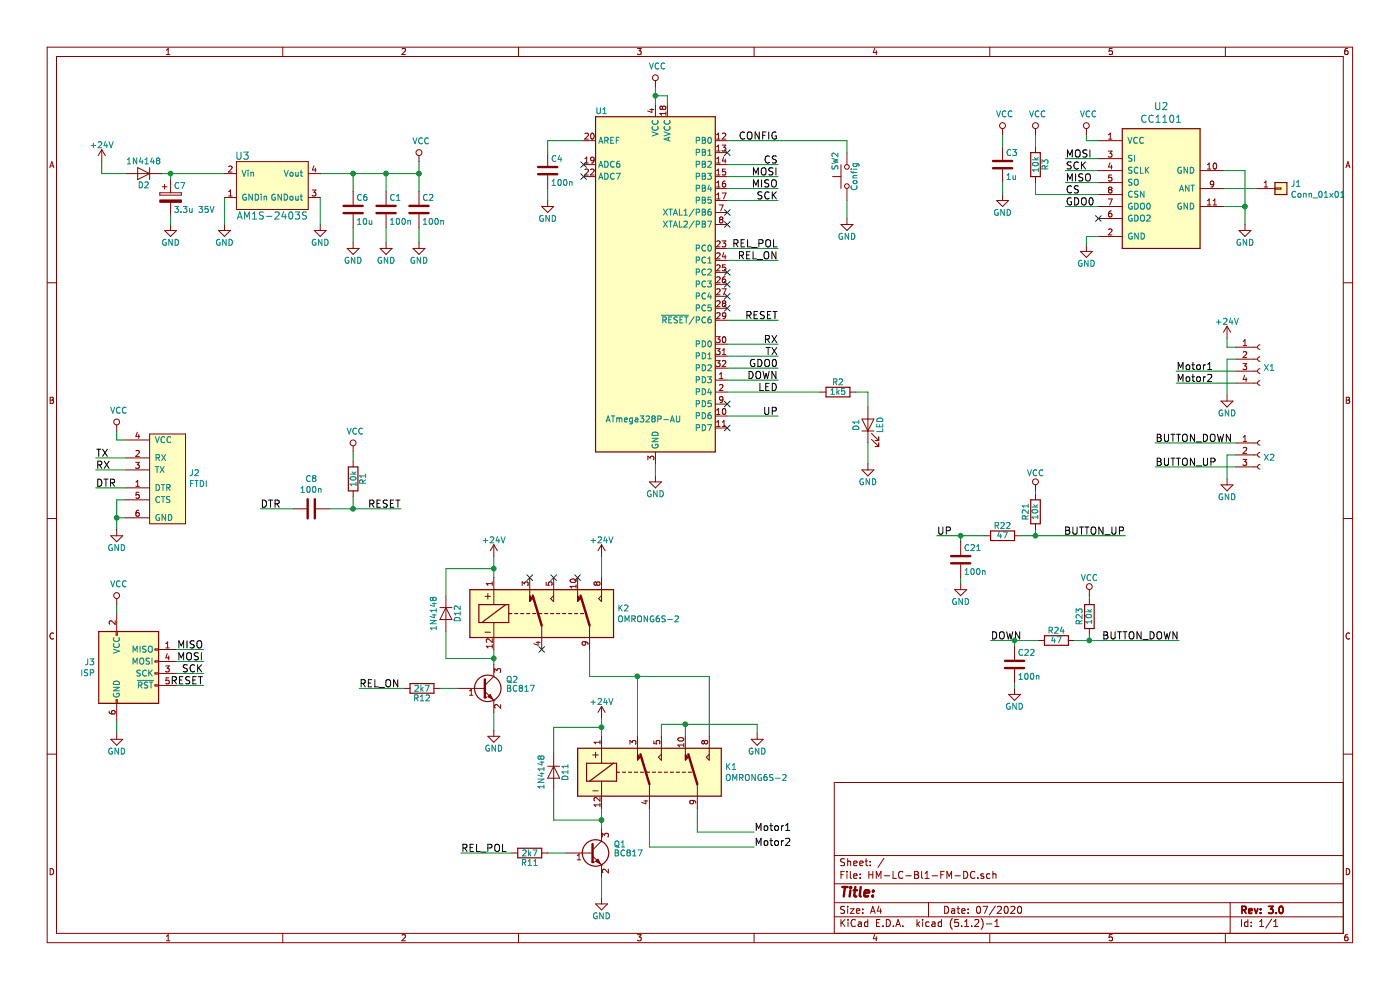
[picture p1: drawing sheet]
EESchema Schematic File Version 4
LIBS:HM-LC-Bl1-FM-DC-cache
EELAYER 29 0
EELAYER END
$Descr A4 11693 8268
encoding utf-8
Sheet 1 1
Title ""
Date "07/2020"
Rev "3.0"
Comp ""
Comment1 ""
Comment2 ""
Comment3 ""
Comment4 ""
$EndDescr
$Comp
L Device:LED D1
U 1 1
P 7250 3550
F 0 "D1" H 7250 3650 50  0000 C CNN
F 1 "LED" H 7250 3450 50  0000 C CNN
F 2 "LEDs:LED_0805_HandSoldering" H 7250 3550 50  0001 C CNN
F 3 "" H 7250 3550 50  0001 C CNN
F 4 "C2297" H 7250 3550 50  0001 C CNN "LCSC"
	1    7250 3550
	0    -1   -1   0   
$EndComp
$Comp
L HM-LC-Bl1-FM-DC-rescue:SW_Push SW2
U 1 1
P 7075 1475
F 0 "SW2" H 7125 1575 50  0000 L CNN
F 1 "Config" H 7075 1415 50  0000 C CNN
F 2 "Buttons_Switches_SMD:SW_SPST_EVQPE1" H 7075 1675 50  0001 C CNN
F 3 "" H 7075 1675 50  0001 C CNN
F 4 "C318938" H 7075 1475 50  0001 C CNN "LCSC"
	1    7075 1475
	0    -1   -1   0   
$EndComp
$Comp
L power:GND #PWR02
U 1 1
P 7075 1825
F 0 "#PWR02" H 7075 1575 50  0001 C CNN
F 1 "GND" H 7075 1675 50  0000 C CNN
F 2 "" H 7075 1825 50  0001 C CNN
F 3 "" H 7075 1825 50  0001 C CNN
	1    7075 1825
	1    0    0    -1  
$EndComp
$Comp
L Device:R R1
U 1 1
P 2950 4000
F 0 "R1" V 3030 4000 50  0000 C CNN
F 1 "10k" V 2950 4000 50  0000 C CNN
F 2 "Resistors_SMD:R_0805_HandSoldering" V 2880 4000 50  0001 C CNN
F 3 "" H 2950 4000 50  0001 C CNN
F 4 "C17414" H 2950 4000 50  0001 C CNN "LCSC"
	1    2950 4000
	1    0    0    -1  
$EndComp
$Comp
L Device:C C3
U 1 1
P 8375 1375
F 0 "C3" H 8400 1475 50  0000 L CNN
F 1 "1u" H 8400 1275 50  0000 L CNN
F 2 "Capacitors_SMD:C_0805_HandSoldering" H 8413 1225 50  0001 C CNN
F 3 "" H 8375 1375 50  0001 C CNN
F 4 "C28323" H 8375 1375 50  0001 C CNN "LCSC"
	1    8375 1375
	1    0    0    -1  
$EndComp
$Comp
L power:GND #PWR04
U 1 1
P 8375 1625
F 0 "#PWR04" H 8375 1375 50  0001 C CNN
F 1 "GND" H 8375 1475 50  0000 C CNN
F 2 "" H 8375 1625 50  0001 C CNN
F 3 "" H 8375 1625 50  0001 C CNN
	1    8375 1625
	1    0    0    -1  
$EndComp
$Comp
L power:GND #PWR05
U 1 1
P 10400 1875
F 0 "#PWR05" H 10400 1625 50  0001 C CNN
F 1 "GND" H 10400 1725 50  0000 C CNN
F 2 "" H 10400 1875 50  0001 C CNN
F 3 "" H 10400 1875 50  0001 C CNN
	1    10400 1875
	1    0    0    -1  
$EndComp
$Comp
L Device:C C2
U 1 1
P 3500 1750
F 0 "C2" H 3525 1850 50  0000 L CNN
F 1 "100n" H 3525 1650 50  0000 L CNN
F 2 "Capacitors_SMD:C_0805_HandSoldering" H 3538 1600 50  0001 C CNN
F 3 "" H 3500 1750 50  0001 C CNN
F 4 "C49678" H 3500 1750 50  0001 C CNN "LCSC"
	1    3500 1750
	1    0    0    -1  
$EndComp
$Comp
L Device:C C1
U 1 1
P 3225 1750
F 0 "C1" H 3250 1850 50  0000 L CNN
F 1 "100n" H 3250 1650 50  0000 L CNN
F 2 "Capacitors_SMD:C_0805_HandSoldering" H 3263 1600 50  0001 C CNN
F 3 "" H 3225 1750 50  0001 C CNN
F 4 "C49678" H 3225 1750 50  0001 C CNN "LCSC"
	1    3225 1750
	1    0    0    -1  
$EndComp
$Comp
L Device:C C6
U 1 1
P 2950 1750
F 0 "C6" H 2975 1850 50  0000 L CNN
F 1 "10u" H 2975 1650 50  0000 L CNN
F 2 "Capacitors_SMD:C_0805_HandSoldering" H 2988 1600 50  0001 C CNN
F 3 "" H 2950 1750 50  0001 C CNN
F 4 "C15850" H 2950 1750 50  0001 C CNN "LCSC"
	1    2950 1750
	1    0    0    -1  
$EndComp
$Comp
L power:GND #PWR08
U 1 1
P 2950 2025
F 0 "#PWR08" H 2950 1775 50  0001 C CNN
F 1 "GND" H 2950 1875 50  0000 C CNN
F 2 "" H 2950 2025 50  0001 C CNN
F 3 "" H 2950 2025 50  0001 C CNN
	1    2950 2025
	1    0    0    -1  
$EndComp
$Comp
L power:GND #PWR09
U 1 1
P 3225 2025
F 0 "#PWR09" H 3225 1775 50  0001 C CNN
F 1 "GND" H 3225 1875 50  0000 C CNN
F 2 "" H 3225 2025 50  0001 C CNN
F 3 "" H 3225 2025 50  0001 C CNN
	1    3225 2025
	1    0    0    -1  
$EndComp
$Comp
L power:GND #PWR010
U 1 1
P 3500 2025
F 0 "#PWR010" H 3500 1775 50  0001 C CNN
F 1 "GND" H 3500 1875 50  0000 C CNN
F 2 "" H 3500 2025 50  0001 C CNN
F 3 "" H 3500 2025 50  0001 C CNN
	1    3500 2025
	1    0    0    -1  
$EndComp
$Comp
L Device:CP C7
U 1 1
P 1425 1650
F 0 "C7" H 1450 1750 50  0000 L CNN
F 1 "3.3u 35V" H 1450 1550 50  0000 L CNN
F 2 "Capacitors_Tantalum_SMD:CP_Tantalum_Case-C_EIA-6032-28_Reflow" H 1463 1500 50  0001 C CNN
F 3 "" H 1425 1650 50  0001 C CNN
F 4 " C7201" H 1425 1650 50  0001 C CNN "LCSC"
	1    1425 1650
	1    0    0    -1  
$EndComp
$Comp
L power:GND #PWR011
U 1 1
P 1425 1875
F 0 "#PWR011" H 1425 1625 50  0001 C CNN
F 1 "GND" H 1425 1725 50  0000 C CNN
F 2 "" H 1425 1875 50  0001 C CNN
F 3 "" H 1425 1875 50  0001 C CNN
	1    1425 1875
	1    0    0    -1  
$EndComp
Text Label 2175 4250 0    60   ~ 0
DTR
Wire Wire Line
	10400 1425 10400 1725
Connection ~ 10400 1725
Wire Wire Line
	2950 1900 2950 2025
Wire Wire Line
	3500 1900 3500 2025
Wire Wire Line
	3500 1450 3500 1600
Wire Wire Line
	3225 1450 3225 1600
Connection ~ 3225 1450
Connection ~ 2950 1450
Wire Wire Line
	2675 1450 2950 1450
Wire Wire Line
	1425 1500 1425 1450
Connection ~ 1425 1450
Wire Wire Line
	1425 1800 1425 1875
Wire Wire Line
	3225 1900 3225 2025
Wire Wire Line
	7250 3875 7250 3700
$Comp
L power:GND #PWR015
U 1 1
P 7250 3875
F 0 "#PWR015" H 7250 3625 50  0001 C CNN
F 1 "GND" H 7250 3725 50  0000 C CNN
F 2 "" H 7250 3875 50  0001 C CNN
F 3 "" H 7250 3875 50  0001 C CNN
	1    7250 3875
	1    0    0    -1  
$EndComp
$Comp
L HM-LC-Bl1-FM-DC-rescue:BC817 Q1
U 1 1
P 4925 7125
F 0 "Q1" H 5125 7200 50  0000 L CNN
F 1 "BC817" H 5125 7125 50  0000 L CNN
F 2 "TO_SOT_Packages_SMD:SOT-23_Handsoldering" H 5125 7050 50  0001 L CIN
F 3 "" H 4925 7125 50  0001 L CNN
F 4 "C181151" H 4925 7125 50  0001 C CNN "LCSC"
	1    4925 7125
	1    0    0    -1  
$EndComp
$Comp
L HM-LC-Bl1-FM-DC-rescue:BC817 Q2
U 1 1
P 4025 5750
F 0 "Q2" H 4225 5825 50  0000 L CNN
F 1 "BC817" H 4225 5750 50  0000 L CNN
F 2 "TO_SOT_Packages_SMD:SOT-23_Handsoldering" H 4225 5675 50  0001 L CIN
F 3 "" H 4025 5750 50  0001 L CNN
F 4 "C181151" H 4025 5750 50  0001 C CNN "LCSC"
	1    4025 5750
	1    0    0    -1  
$EndComp
Wire Wire Line
	7075 1675 7075 1825
$Comp
L Device:R R11
U 1 1
P 4425 7125
F 0 "R11" V 4505 7125 50  0000 C CNN
F 1 "2k7" V 4425 7125 50  0000 C CNN
F 2 "Resistors_SMD:R_0805_HandSoldering" V 4355 7125 50  0001 C CNN
F 3 "" H 4425 7125 50  0001 C CNN
F 4 "C17530" H 4425 7125 50  0001 C CNN "LCSC"
	1    4425 7125
	0    1    1    0   
$EndComp
Wire Wire Line
	2950 1600 2950 1450
Wire Wire Line
	4575 7125 4725 7125
Wire Wire Line
	5525 6150 5525 6050
Wire Wire Line
	5525 6050 5725 6050
Wire Wire Line
	5725 6050 5725 6150
Wire Wire Line
	5325 6150 5325 5650
Wire Wire Line
	5925 5650 5925 6150
$Comp
L power:GND #PWR016
U 1 1
P 6325 6125
F 0 "#PWR016" H 6325 5875 50  0001 C CNN
F 1 "GND" H 6325 5975 50  0000 C CNN
F 2 "" H 6325 6125 50  0001 C CNN
F 3 "" H 6325 6125 50  0001 C CNN
	1    6325 6125
	1    0    0    -1  
$EndComp
Wire Wire Line
	6325 6050 6325 6125
Connection ~ 5725 6050
Wire Wire Line
	3675 5750 3825 5750
$Comp
L power:+24V #PWR018
U 1 1
P 850 1350
F 0 "#PWR018" H 850 1200 50  0001 C CNN
F 1 "+24V" H 850 1490 50  0000 C CNN
F 2 "" H 850 1350 50  0001 C CNN
F 3 "" H 850 1350 50  0001 C CNN
	1    850  1350
	1    0    0    -1  
$EndComp
$Comp
L power:+24V #PWR019
U 1 1
P 10250 2825
F 0 "#PWR019" H 10250 2675 50  0001 C CNN
F 1 "+24V" H 10250 2965 50  0000 C CNN
F 2 "" H 10250 2825 50  0001 C CNN
F 3 "" H 10250 2825 50  0001 C CNN
	1    10250 2825
	1    0    0    -1  
$EndComp
Wire Wire Line
	5425 6750 5425 7075
Wire Wire Line
	5425 7075 6300 7075
Wire Wire Line
	5825 6750 5825 6950
Wire Wire Line
	5825 6950 6300 6950
$Comp
L power:GND #PWR020
U 1 1
P 1875 1875
F 0 "#PWR020" H 1875 1625 50  0001 C CNN
F 1 "GND" H 1875 1725 50  0000 C CNN
F 2 "" H 1875 1875 50  0001 C CNN
F 3 "" H 1875 1875 50  0001 C CNN
	1    1875 1875
	1    0    0    -1  
$EndComp
$Comp
L power:GND #PWR021
U 1 1
P 2675 1875
F 0 "#PWR021" H 2675 1625 50  0001 C CNN
F 1 "GND" H 2675 1725 50  0000 C CNN
F 2 "" H 2675 1875 50  0001 C CNN
F 3 "" H 2675 1875 50  0001 C CNN
	1    2675 1875
	1    0    0    -1  
$EndComp
Wire Wire Line
	2675 1650 2675 1875
Wire Wire Line
	1875 1875 1875 1650
Wire Wire Line
	1350 1450 1425 1450
Text Label 3850 7125 0    60   ~ 0
REL_POL
$Comp
L Device:R R12
U 1 1
P 3525 5750
F 0 "R12" V 3605 5750 50  0000 C CNN
F 1 "2k7" V 3525 5750 50  0000 C CNN
F 2 "Resistors_SMD:R_0805_HandSoldering" V 3455 5750 50  0001 C CNN
F 3 "" H 3525 5750 50  0001 C CNN
F 4 "C17530" H 3525 5750 50  0001 C CNN "LCSC"
	1    3525 5750
	0    1    1    0   
$EndComp
Text Label 3000 5750 0    60   ~ 0
REL_ON
Text Label 6300 6950 0    60   ~ 0
Motor1
Text Label 6300 7075 0    60   ~ 0
Motor2
NoConn ~ 4425 4825
NoConn ~ 4825 4825
Wire Wire Line
	10325 3100 9825 3100
Text Label 9825 3100 0    60   ~ 0
Motor1
Text Label 9825 3200 0    60   ~ 0
Motor2
Text Label 9650 3700 0    60   ~ 0
BUTTON_DOWN
Connection ~ 5325 5650
$Comp
L power:+24V #PWR022
U 1 1
P 4125 4650
F 0 "#PWR022" H 4125 4500 50  0001 C CNN
F 1 "+24V" H 4125 4790 50  0000 C CNN
F 2 "" H 4125 4650 50  0001 C CNN
F 3 "" H 4125 4650 50  0001 C CNN
	1    4125 4650
	1    0    0    -1  
$EndComp
$Comp
L power:+24V #PWR023
U 1 1
P 5025 6000
F 0 "#PWR023" H 5025 5850 50  0001 C CNN
F 1 "+24V" H 5025 6140 50  0000 C CNN
F 2 "" H 5025 6000 50  0001 C CNN
F 3 "" H 5025 6000 50  0001 C CNN
	1    5025 6000
	1    0    0    -1  
$EndComp
$Comp
L power:GND #PWR024
U 1 1
P 5025 7500
F 0 "#PWR024" H 5025 7250 50  0001 C CNN
F 1 "GND" H 5025 7350 50  0000 C CNN
F 2 "" H 5025 7500 50  0001 C CNN
F 3 "" H 5025 7500 50  0001 C CNN
	1    5025 7500
	1    0    0    -1  
$EndComp
$Comp
L power:GND #PWR025
U 1 1
P 4125 6100
F 0 "#PWR025" H 4125 5850 50  0001 C CNN
F 1 "GND" H 4125 5950 50  0000 C CNN
F 2 "" H 4125 6100 50  0001 C CNN
F 3 "" H 4125 6100 50  0001 C CNN
	1    4125 6100
	1    0    0    -1  
$EndComp
Wire Wire Line
	4125 4650 4125 4750
Wire Wire Line
	4125 5425 4125 5500
Wire Wire Line
	4125 5950 4125 6100
Wire Wire Line
	5025 6000 5025 6075
Wire Wire Line
	5025 6750 5025 6850
Wire Wire Line
	5025 7325 5025 7500
$Comp
L Device:D D11
U 1 1
P 4625 6450
F 0 "D11" H 4625 6550 50  0000 C CNN
F 1 "1N4148" H 4625 6350 50  0000 C CNN
F 2 "Diodes_SMD:D_SOD-323_HandSoldering" H 4625 6450 50  0001 C CNN
F 3 "" H 4625 6450 50  0001 C CNN
F 4 "C2128" H 4625 6450 50  0001 C CNN "LCSC"
	1    4625 6450
	0    1    1    0   
$EndComp
$Comp
L Device:D D12
U 1 1
P 3725 5125
F 0 "D12" H 3725 5225 50  0000 C CNN
F 1 "1N4148" H 3725 5025 50  0000 C CNN
F 2 "Diodes_SMD:D_SOD-323_HandSoldering" H 3725 5125 50  0001 C CNN
F 3 "" H 3725 5125 50  0001 C CNN
F 4 "C2128" H 3725 5125 50  0001 C CNN "LCSC"
	1    3725 5125
	0    1    1    0   
$EndComp
Wire Wire Line
	3725 4975 3725 4750
Wire Wire Line
	3725 4750 4125 4750
Connection ~ 4125 4750
Wire Wire Line
	3725 5275 3725 5500
Wire Wire Line
	3725 5500 4125 5500
Connection ~ 4125 5500
Wire Wire Line
	4625 6600 4625 6850
Wire Wire Line
	4625 6850 5025 6850
Connection ~ 5025 6850
Wire Wire Line
	4625 6300 4625 6075
Wire Wire Line
	4625 6075 5025 6075
Connection ~ 5025 6075
$Comp
L power:+24V #PWR026
U 1 1
P 5025 4650
F 0 "#PWR026" H 5025 4500 50  0001 C CNN
F 1 "+24V" H 5025 4790 50  0000 C CNN
F 2 "" H 5025 4650 50  0001 C CNN
F 3 "" H 5025 4650 50  0001 C CNN
	1    5025 4650
	1    0    0    -1  
$EndComp
$Comp
L Device:D D2
U 1 1
P 1200 1450
F 0 "D2" H 1200 1550 50  0000 C CNN
F 1 "1N4148" H 1200 1350 50  0000 C CNN
F 2 "Diodes_SMD:D_SOD-323_HandSoldering" H 1200 1450 50  0001 C CNN
F 3 "" H 1200 1450 50  0001 C CNN
F 4 "C2128" H 1200 1450 50  0001 C CNN "LCSC"
	1    1200 1450
	-1   0    0    1   
$EndComp
Wire Wire Line
	1050 1450 850  1450
Wire Wire Line
	850  1450 850  1350
Wire Wire Line
	5025 4650 5025 4825
Wire Wire Line
	4925 5425 4925 5650
Wire Wire Line
	4925 5650 5325 5650
NoConn ~ 4625 4825
NoConn ~ 4525 5425
$Comp
L Device:R R22
U 1 1
P 8375 4475
F 0 "R22" V 8455 4475 50  0000 C CNN
F 1 "47" V 8375 4475 50  0000 C CNN
F 2 "Resistors_SMD:R_0805_HandSoldering" V 8305 4475 50  0001 C CNN
F 3 "" H 8375 4475 50  0001 C CNN
F 4 "C17714" H 8375 4475 50  0001 C CNN "LCSC"
	1    8375 4475
	0    -1   -1   0   
$EndComp
$Comp
L Device:R R21
U 1 1
P 8650 4275
F 0 "R21" V 8730 4275 50  0000 C CNN
F 1 "10k" V 8650 4275 50  0000 C CNN
F 2 "Resistors_SMD:R_0805_HandSoldering" V 8580 4275 50  0001 C CNN
F 3 "" H 8650 4275 50  0001 C CNN
F 4 "C17414" H 8650 4275 50  0001 C CNN "LCSC"
	1    8650 4275
	-1   0    0    1   
$EndComp
Wire Wire Line
	8525 4475 8650 4475
Wire Wire Line
	8650 4425 8650 4475
$Comp
L power:GND #PWR027
U 1 1
P 8025 4875
F 0 "#PWR027" H 8025 4625 50  0001 C CNN
F 1 "GND" H 8025 4725 50  0000 C CNN
F 2 "" H 8025 4875 50  0001 C CNN
F 3 "" H 8025 4875 50  0001 C CNN
	1    8025 4875
	1    0    0    -1  
$EndComp
Wire Wire Line
	8650 4125 8650 4100
Wire Wire Line
	8025 4875 8025 4825
Text Label 7825 4475 0    60   ~ 0
UP
$Comp
L power:GND #PWR031
U 1 1
P 10250 3300
F 0 "#PWR031" H 10250 3050 50  0001 C CNN
F 1 "GND" H 10250 3150 50  0000 C CNN
F 2 "" H 10250 3300 50  0001 C CNN
F 3 "" H 10250 3300 50  0001 C CNN
	1    10250 3300
	1    0    0    -1  
$EndComp
Wire Wire Line
	10400 1725 10400 1875
Wire Wire Line
	3225 1450 3500 1450
Wire Wire Line
	2950 1450 3225 1450
Wire Wire Line
	1425 1450 1875 1450
Wire Wire Line
	5725 6050 6325 6050
Wire Wire Line
	5325 5650 5925 5650
Wire Wire Line
	4125 4750 4125 4825
Wire Wire Line
	4125 5500 4125 5550
Wire Wire Line
	5025 6850 5025 6925
Wire Wire Line
	5025 6075 5025 6150
$Comp
L myRadioModules:CC1101 U2
U 1 1
P 9675 1575
F 0 "U2" H 9700 2264 60  0000 C CNN
F 1 "CC1101" H 9700 2158 60  0000 C CNN
F 2 "myRadioModules:CC1101_SMD_noGDO2_Antenna" H 9525 2125 60  0001 C CNN
F 3 "" H 9525 2125 60  0001 C CNN
	1    9675 1575
	1    0    0    -1  
$EndComp
Wire Wire Line
	8375 1625 8375 1525
Wire Wire Line
	10225 1425 10400 1425
Wire Wire Line
	10225 1725 10400 1725
Wire Wire Line
	8375 1125 8375 1225
$Comp
L myConnectors:FtdiConnector J2
U 1 1
P 1050 4025
F 0 "J2" H 1578 4101 50  0000 L CNN
F 1 "FTDI" H 1578 4010 50  0000 L CNN
F 2 "myPinHeaders:Pin_Header_Straight_1x06_Pitch2.54mm_Tight_Fit" H 1050 4125 50  0001 C CNN
F 3 "" H 1050 4125 50  0001 C CNN
	1    1050 4025
	1    0    0    -1  
$EndComp
Wire Wire Line
	975  3600 975  3675
Wire Wire Line
	1050 3675 975  3675
Wire Wire Line
	1050 3825 800  3825
Wire Wire Line
	1050 3925 800  3925
Wire Wire Line
	1050 4075 800  4075
Wire Wire Line
	1050 4175 975  4175
Wire Wire Line
	975  4175 975  4325
Wire Wire Line
	975  4325 1050 4325
Wire Wire Line
	975  4325 975  4425
Connection ~ 975  4325
$Comp
L power:GND #PWR0103
U 1 1
P 975 4425
F 0 "#PWR0103" H 975 4175 50  0001 C CNN
F 1 "GND" H 975 4275 50  0000 C CNN
F 2 "" H 975 4425 50  0001 C CNN
F 3 "" H 975 4425 50  0001 C CNN
	1    975  4425
	1    0    0    -1  
$EndComp
$Comp
L Connector:AVR-ISP-6 J3
U 1 1
P 1075 5625
F 0 "J3" H 796 5721 50  0000 R CNN
F 1 "ISP" H 796 5630 50  0000 R CNN
F 2 "myPinHeaders:Pin_Header_Straight_2x03_Pitch2.54mm_Tight_Fit" V 825 5675 50  0001 C CNN
F 3 " ~" H -200 5075 50  0001 C CNN
	1    1075 5625
	1    0    0    -1  
$EndComp
$Comp
L power:GND #PWR0105
U 1 1
P 975 6125
F 0 "#PWR0105" H 975 5875 50  0001 C CNN
F 1 "GND" H 975 5975 50  0000 C CNN
F 2 "" H 975 6125 50  0001 C CNN
F 3 "" H 975 6125 50  0001 C CNN
	1    975  6125
	1    0    0    -1  
$EndComp
Wire Wire Line
	975  5125 975  5050
Wire Wire Line
	975  6025 975  6125
Wire Wire Line
	1475 5425 1700 5425
Wire Wire Line
	1700 5525 1475 5525
Wire Wire Line
	1475 5625 1700 5625
Wire Wire Line
	1700 5725 1475 5725
Text Label 1700 5425 2    60   ~ 0
MISO
Text Label 1700 5525 2    60   ~ 0
MOSI
Text Label 1700 5625 2    60   ~ 0
SCK
Text Label 1700 5725 2    60   ~ 0
RESET
Text Label 800  3925 0    60   ~ 0
RX
Text Label 800  3825 0    60   ~ 0
TX
Text Label 800  4075 0    60   ~ 0
DTR
$Comp
L MCU_Microchip_ATmega:ATmega328P-AU U1
U 1 1
P 5475 2375
F 0 "U1" H 5025 3825 50  0000 C CNN
F 1 "ATmega328P-AU" H 5375 1250 50  0000 C CNN
F 2 "myHousings:TQFP-32_7x7mm_Pitch0.8mm_HandSoldering" H 5475 2375 50  0001 C CIN
F 3 "http://ww1.microchip.com/downloads/en/DeviceDoc/ATmega328_P%20AVR%20MCU%20with%20picoPower%20Technology%20Data%20Sheet%2040001984A.pdf" H 5475 2375 50  0001 C CNN
F 4 "C14877" H 5475 2375 50  0001 C CNN "LCSC"
	1    5475 2375
	1    0    0    -1  
$EndComp
Wire Wire Line
	5475 725  5475 800 
Wire Wire Line
	5475 800  5575 800 
Wire Wire Line
	5575 800  5575 875 
Connection ~ 5475 800 
Wire Wire Line
	5475 800  5475 875 
Text Label 6500 1175 2    60   ~ 0
CONFIG
NoConn ~ 6075 1275
Wire Wire Line
	6075 1375 6500 1375
Wire Wire Line
	6500 1475 6075 1475
Wire Wire Line
	6075 1575 6500 1575
Wire Wire Line
	6500 1675 6075 1675
NoConn ~ 6075 1775
NoConn ~ 6075 1875
NoConn ~ 6075 2275
NoConn ~ 6075 2375
NoConn ~ 6075 2475
NoConn ~ 6075 2575
NoConn ~ 6075 3575
NoConn ~ 6075 3375
$Comp
L power:GND #PWR0107
U 1 1
P 5475 3975
F 0 "#PWR0107" H 5475 3725 50  0001 C CNN
F 1 "GND" H 5475 3825 50  0000 C CNN
F 2 "" H 5475 3975 50  0001 C CNN
F 3 "" H 5475 3975 50  0001 C CNN
	1    5475 3975
	1    0    0    -1  
$EndComp
Wire Wire Line
	5475 3975 5475 3875
Wire Wire Line
	9175 1175 9075 1175
Text Label 8900 1325 0    60   ~ 0
MOSI
Wire Wire Line
	8900 1325 9175 1325
Wire Wire Line
	9175 1425 8900 1425
Wire Wire Line
	8900 1525 9175 1525
Wire Wire Line
	9175 1625 8650 1625
Wire Wire Line
	8650 1625 8650 1525
Wire Wire Line
	9175 1725 8900 1725
Text Label 8900 1725 0    60   ~ 0
GDO0
Text Label 8900 1525 0    60   ~ 0
MISO
Text Label 8900 1425 0    60   ~ 0
SCK
$Comp
L Device:R R3
U 1 1
P 8650 1375
F 0 "R3" V 8730 1375 50  0000 C CNN
F 1 "10k" V 8650 1375 50  0000 C CNN
F 2 "Resistors_SMD:R_0805_HandSoldering" V 8580 1375 50  0001 C CNN
F 3 "" H 8650 1375 50  0001 C CNN
F 4 "C17414" H 8650 1375 50  0001 C CNN "LCSC"
	1    8650 1375
	1    0    0    -1  
$EndComp
Wire Wire Line
	9075 1125 9075 1175
$Comp
L power:GND #PWR0110
U 1 1
P 9075 2050
F 0 "#PWR0110" H 9075 1800 50  0001 C CNN
F 1 "GND" H 9075 1900 50  0000 C CNN
F 2 "" H 9075 2050 50  0001 C CNN
F 3 "" H 9075 2050 50  0001 C CNN
	1    9075 2050
	1    0    0    -1  
$EndComp
Wire Wire Line
	9075 2050 9075 1975
Wire Wire Line
	9075 1975 9175 1975
NoConn ~ 9175 1825
Wire Wire Line
	8650 1125 8650 1225
Text Label 6500 1375 2    60   ~ 0
CS
Text Label 6500 1475 2    60   ~ 0
MOSI
Text Label 6500 1575 2    60   ~ 0
MISO
Text Label 6500 1675 2    60   ~ 0
SCK
Text Label 8900 1625 0    60   ~ 0
CS
$Comp
L Device:C C8
U 1 1
P 2600 4250
F 0 "C8" V 2348 4250 50  0000 C CNN
F 1 "100n" V 2439 4250 50  0000 C CNN
F 2 "Capacitors_SMD:C_0805_HandSoldering" H 2638 4100 50  0001 C CNN
F 3 "~" H 2600 4250 50  0001 C CNN
F 4 "C49678" H 2600 4250 50  0001 C CNN "LCSC"
	1    2600 4250
	0    1    1    0   
$EndComp
Wire Wire Line
	2175 4250 2450 4250
Wire Wire Line
	2750 4250 2950 4250
Wire Wire Line
	2950 4150 2950 4250
Connection ~ 2950 4250
Text Label 3350 4250 2    60   ~ 0
RESET
Wire Wire Line
	2950 4250 3350 4250
Wire Wire Line
	2950 3775 2950 3850
Wire Wire Line
	3000 5750 3375 5750
Wire Wire Line
	3850 7125 4275 7125
Text Label 6500 2075 2    60   ~ 0
REL_POL
Text Label 6500 2175 2    60   ~ 0
REL_ON
Wire Wire Line
	6500 2175 6075 2175
Wire Wire Line
	6075 2075 6500 2075
Wire Wire Line
	6075 2675 6500 2675
Wire Wire Line
	6500 2875 6075 2875
Wire Wire Line
	6075 2975 6500 2975
Wire Wire Line
	6500 3075 6075 3075
Text Label 6500 2875 2    60   ~ 0
RX
Text Label 6500 2975 2    60   ~ 0
TX
Text Label 6500 3075 2    60   ~ 0
GDO0
Text Label 6500 3275 2    60   ~ 0
LED
Text Label 6500 2675 2    60   ~ 0
RESET
Wire Wire Line
	7250 3275 7250 3400
Wire Wire Line
	6075 3275 6850 3275
Wire Wire Line
	7075 1175 7075 1275
Wire Wire Line
	6075 1175 7075 1175
Wire Wire Line
	6500 3175 6075 3175
Wire Wire Line
	6075 3475 6500 3475
$Comp
L Connector:Conn_01x04_Female X1
U 1 1
P 10525 3000
F 0 "X1" H 10553 2930 50  0000 L CNN
F 1 "~" H 10553 2885 50  0000 L CNN
F 2 "Wago-P-250:P-250-204" H 10525 3000 50  0001 C CNN
F 3 "~" H 10525 3000 50  0001 C CNN
	1    10525 3000
	1    0    0    -1  
$EndComp
Wire Wire Line
	10325 3200 9825 3200
Wire Wire Line
	10250 3300 10250 3000
Wire Wire Line
	10250 3000 10325 3000
Wire Wire Line
	10325 2900 10250 2900
Wire Wire Line
	10250 2900 10250 2825
$Comp
L Connector:Conn_01x03_Female X2
U 1 1
P 10525 3800
F 0 "X2" H 10553 3780 50  0000 L CNN
F 1 "~" H 10553 3735 50  0000 L CNN
F 2 "Wago-P-250:P-250-403" H 10525 3800 50  0001 C CNN
F 3 "~" H 10525 3800 50  0001 C CNN
	1    10525 3800
	1    0    0    -1  
$EndComp
Wire Wire Line
	9650 3700 10325 3700
Text Label 9650 3900 0    60   ~ 0
BUTTON_UP
Wire Wire Line
	9650 3900 10325 3900
$Comp
L power:GND #PWR0112
U 1 1
P 10250 4000
F 0 "#PWR0112" H 10250 3750 50  0001 C CNN
F 1 "GND" H 10250 3850 50  0000 C CNN
F 2 "" H 10250 4000 50  0001 C CNN
F 3 "" H 10250 4000 50  0001 C CNN
	1    10250 4000
	1    0    0    -1  
$EndComp
Wire Wire Line
	10250 4000 10250 3800
Wire Wire Line
	10250 3800 10325 3800
Text Label 6500 3475 2    60   ~ 0
UP
Text Label 6500 3175 2    60   ~ 0
DOWN
Wire Wire Line
	7825 4475 8025 4475
Wire Wire Line
	8025 4525 8025 4475
$Comp
L Device:C C21
U 1 1
P 8025 4675
F 0 "C21" H 8050 4775 50  0000 L CNN
F 1 "100n" H 8050 4575 50  0000 L CNN
F 2 "Capacitors_SMD:C_0805_HandSoldering" H 8063 4525 50  0001 C CNN
F 3 "" H 8025 4675 50  0001 C CNN
F 4 "C49678" H 8025 4675 50  0001 C CNN "LCSC"
	1    8025 4675
	1    0    0    -1  
$EndComp
Wire Wire Line
	8025 4475 8225 4475
Connection ~ 8025 4475
$Comp
L power:VCC #PWR028
U 1 1
P 8650 4100
F 0 "#PWR028" H 8650 3950 50  0001 C CNN
F 1 "VCC" H 8650 4250 50  0000 C CNN
F 2 "" H 8650 4100 50  0001 C CNN
F 3 "" H 8650 4100 50  0001 C CNN
	1    8650 4100
	1    0    0    -1  
$EndComp
Wire Wire Line
	8650 4475 9400 4475
Connection ~ 8650 4475
Text Label 9400 4475 2    60   ~ 0
BUTTON_UP
$Comp
L Device:R R24
U 1 1
P 8825 5350
F 0 "R24" V 8905 5350 50  0000 C CNN
F 1 "47" V 8825 5350 50  0000 C CNN
F 2 "Resistors_SMD:R_0805_HandSoldering" V 8755 5350 50  0001 C CNN
F 3 "" H 8825 5350 50  0001 C CNN
F 4 "C17714" H 8825 5350 50  0001 C CNN "LCSC"
	1    8825 5350
	0    -1   -1   0   
$EndComp
$Comp
L Device:R R23
U 1 1
P 9100 5150
F 0 "R23" V 9180 5150 50  0000 C CNN
F 1 "10k" V 9100 5150 50  0000 C CNN
F 2 "Resistors_SMD:R_0805_HandSoldering" V 9030 5150 50  0001 C CNN
F 3 "" H 9100 5150 50  0001 C CNN
F 4 "C17414" H 9100 5150 50  0001 C CNN "LCSC"
	1    9100 5150
	-1   0    0    1   
$EndComp
Wire Wire Line
	8975 5350 9100 5350
Wire Wire Line
	9100 5300 9100 5350
$Comp
L power:GND #PWR0113
U 1 1
P 8475 5750
F 0 "#PWR0113" H 8475 5500 50  0001 C CNN
F 1 "GND" H 8475 5600 50  0000 C CNN
F 2 "" H 8475 5750 50  0001 C CNN
F 3 "" H 8475 5750 50  0001 C CNN
	1    8475 5750
	1    0    0    -1  
$EndComp
Wire Wire Line
	9100 5000 9100 4975
Wire Wire Line
	8475 5750 8475 5700
Text Label 8275 5350 0    60   ~ 0
DOWN
Wire Wire Line
	8275 5350 8475 5350
Wire Wire Line
	8475 5400 8475 5350
$Comp
L Device:C C22
U 1 1
P 8475 5550
F 0 "C22" H 8500 5650 50  0000 L CNN
F 1 "100n" H 8500 5450 50  0000 L CNN
F 2 "Capacitors_SMD:C_0805_HandSoldering" H 8513 5400 50  0001 C CNN
F 3 "" H 8475 5550 50  0001 C CNN
F 4 "C49678" H 8475 5550 50  0001 C CNN "LCSC"
	1    8475 5550
	1    0    0    -1  
$EndComp
Wire Wire Line
	8475 5350 8675 5350
Connection ~ 8475 5350
$Comp
L power:VCC #PWR0114
U 1 1
P 9100 4975
F 0 "#PWR0114" H 9100 4825 50  0001 C CNN
F 1 "VCC" H 9100 5125 50  0000 C CNN
F 2 "" H 9100 4975 50  0001 C CNN
F 3 "" H 9100 4975 50  0001 C CNN
	1    9100 4975
	1    0    0    -1  
$EndComp
Wire Wire Line
	9100 5350 9850 5350
Connection ~ 9100 5350
Text Label 9850 5350 2    60   ~ 0
BUTTON_DOWN
$Comp
L Device:C C4
U 1 1
P 4575 1425
F 0 "C4" H 4600 1525 50  0000 L CNN
F 1 "100n" H 4600 1325 50  0000 L CNN
F 2 "Capacitors_SMD:C_0805_HandSoldering" H 4613 1275 50  0001 C CNN
F 3 "" H 4575 1425 50  0001 C CNN
F 4 "C49678" H 4575 1425 50  0001 C CNN "LCSC"
	1    4575 1425
	1    0    0    -1  
$EndComp
Wire Wire Line
	4575 1275 4575 1175
Wire Wire Line
	4575 1175 4875 1175
NoConn ~ 4875 1375
NoConn ~ 4875 1475
$Comp
L power:GND #PWR0115
U 1 1
P 4575 1675
F 0 "#PWR0115" H 4575 1425 50  0001 C CNN
F 1 "GND" H 4575 1525 50  0000 C CNN
F 2 "" H 4575 1675 50  0001 C CNN
F 3 "" H 4575 1675 50  0001 C CNN
	1    4575 1675
	1    0    0    -1  
$EndComp
Wire Wire Line
	4575 1675 4575 1575
$Comp
L power:VCC #PWR0101
U 1 1
P 3500 1350
F 0 "#PWR0101" H 3500 1200 50  0001 C CNN
F 1 "VCC" H 3517 1523 50  0000 C CNN
F 2 "" H 3500 1350 50  0001 C CNN
F 3 "" H 3500 1350 50  0001 C CNN
	1    3500 1350
	1    0    0    -1  
$EndComp
Wire Wire Line
	3500 1350 3500 1450
Connection ~ 3500 1450
$Comp
L power:VCC #PWR0102
U 1 1
P 975 3600
F 0 "#PWR0102" H 975 3450 50  0001 C CNN
F 1 "VCC" H 992 3773 50  0000 C CNN
F 2 "" H 975 3600 50  0001 C CNN
F 3 "" H 975 3600 50  0001 C CNN
	1    975  3600
	1    0    0    -1  
$EndComp
$Comp
L power:VCC #PWR0104
U 1 1
P 975 5050
F 0 "#PWR0104" H 975 4900 50  0001 C CNN
F 1 "VCC" H 992 5223 50  0000 C CNN
F 2 "" H 975 5050 50  0001 C CNN
F 3 "" H 975 5050 50  0001 C CNN
	1    975  5050
	1    0    0    -1  
$EndComp
$Comp
L power:VCC #PWR0106
U 1 1
P 2950 3775
F 0 "#PWR0106" H 2950 3625 50  0001 C CNN
F 1 "VCC" H 2967 3948 50  0000 C CNN
F 2 "" H 2950 3775 50  0001 C CNN
F 3 "" H 2950 3775 50  0001 C CNN
	1    2950 3775
	1    0    0    -1  
$EndComp
$Comp
L power:VCC #PWR0108
U 1 1
P 5475 725
F 0 "#PWR0108" H 5475 575 50  0001 C CNN
F 1 "VCC" H 5492 898 50  0000 C CNN
F 2 "" H 5475 725 50  0001 C CNN
F 3 "" H 5475 725 50  0001 C CNN
	1    5475 725 
	1    0    0    -1  
$EndComp
$Comp
L power:VCC #PWR0109
U 1 1
P 8375 1125
F 0 "#PWR0109" H 8375 975 50  0001 C CNN
F 1 "VCC" H 8392 1298 50  0000 C CNN
F 2 "" H 8375 1125 50  0001 C CNN
F 3 "" H 8375 1125 50  0001 C CNN
	1    8375 1125
	1    0    0    -1  
$EndComp
$Comp
L power:VCC #PWR0111
U 1 1
P 8650 1125
F 0 "#PWR0111" H 8650 975 50  0001 C CNN
F 1 "VCC" H 8667 1298 50  0000 C CNN
F 2 "" H 8650 1125 50  0001 C CNN
F 3 "" H 8650 1125 50  0001 C CNN
	1    8650 1125
	1    0    0    -1  
$EndComp
$Comp
L power:VCC #PWR0116
U 1 1
P 9075 1125
F 0 "#PWR0116" H 9075 975 50  0001 C CNN
F 1 "VCC" H 9092 1298 50  0000 C CNN
F 2 "" H 9075 1125 50  0001 C CNN
F 3 "" H 9075 1125 50  0001 C CNN
	1    9075 1125
	1    0    0    -1  
$EndComp
$Comp
L myRelais:OMRONG6S-2 K1
U 1 1
P 5225 6450
F 0 "K1" H 6055 6496 50  0000 L CNN
F 1 "OMRONG6S-2" H 6055 6405 50  0000 L CNN
F 2 "myRelais:Relay_Omron_G6S-2" H 6675 6425 50  0001 C CNN
F 3 "" H 5225 6450 50  0001 C CNN
	1    5225 6450
	1    0    0    -1  
$EndComp
$Comp
L myPowerModules:AM1S-xxxxS U3
U 1 1
P 2275 1550
F 0 "U3" H 2025 1800 60  0000 C CNN
F 1 "AM1S-2403S" H 2275 1300 60  0000 C CNN
F 2 "myPowerModules:SIL-4" H 2275 1550 60  0001 C CNN
F 3 "" H 2275 1550 60  0001 C CNN
	1    2275 1550
	1    0    0    -1  
$EndComp
$Comp
L myRelais:OMRONG6S-2 K2
U 1 1
P 4325 5125
F 0 "K2" H 5155 5171 50  0000 L CNN
F 1 "OMRONG6S-2" H 5155 5080 50  0000 L CNN
F 2 "myRelais:Relay_Omron_G6S-2" H 5775 5100 50  0001 C CNN
F 3 "" H 4325 5125 50  0001 C CNN
	1    4325 5125
	1    0    0    -1  
$EndComp
$Comp
L Connector_Generic:Conn_01x01 J1
U 1 1
P 10700 1575
F 0 "J1" H 10780 1617 50  0000 L CNN
F 1 "Conn_01x01" H 10780 1526 50  0000 L CNN
F 2 "Measurement_Points:Measurement_Point_Square-TH_Small" H 10700 1575 50  0001 C CNN
F 3 "~" H 10700 1575 50  0001 C CNN
	1    10700 1575
	1    0    0    -1  
$EndComp
Wire Wire Line
	10500 1575 10225 1575
$Comp
L Device:R R2
U 1 1
P 7000 3275
F 0 "R2" V 7080 3275 50  0000 C CNN
F 1 "1k5" V 7000 3275 50  0000 C CNN
F 2 "Resistors_SMD:R_0805_HandSoldering" V 6930 3275 50  0001 C CNN
F 3 "" H 7000 3275 50  0001 C CNN
F 4 "C4310" H 7000 3275 50  0001 C CNN "LCSC"
	1    7000 3275
	0    -1   -1   0   
$EndComp
Wire Wire Line
	7150 3275 7250 3275
$EndSCHEMATC
